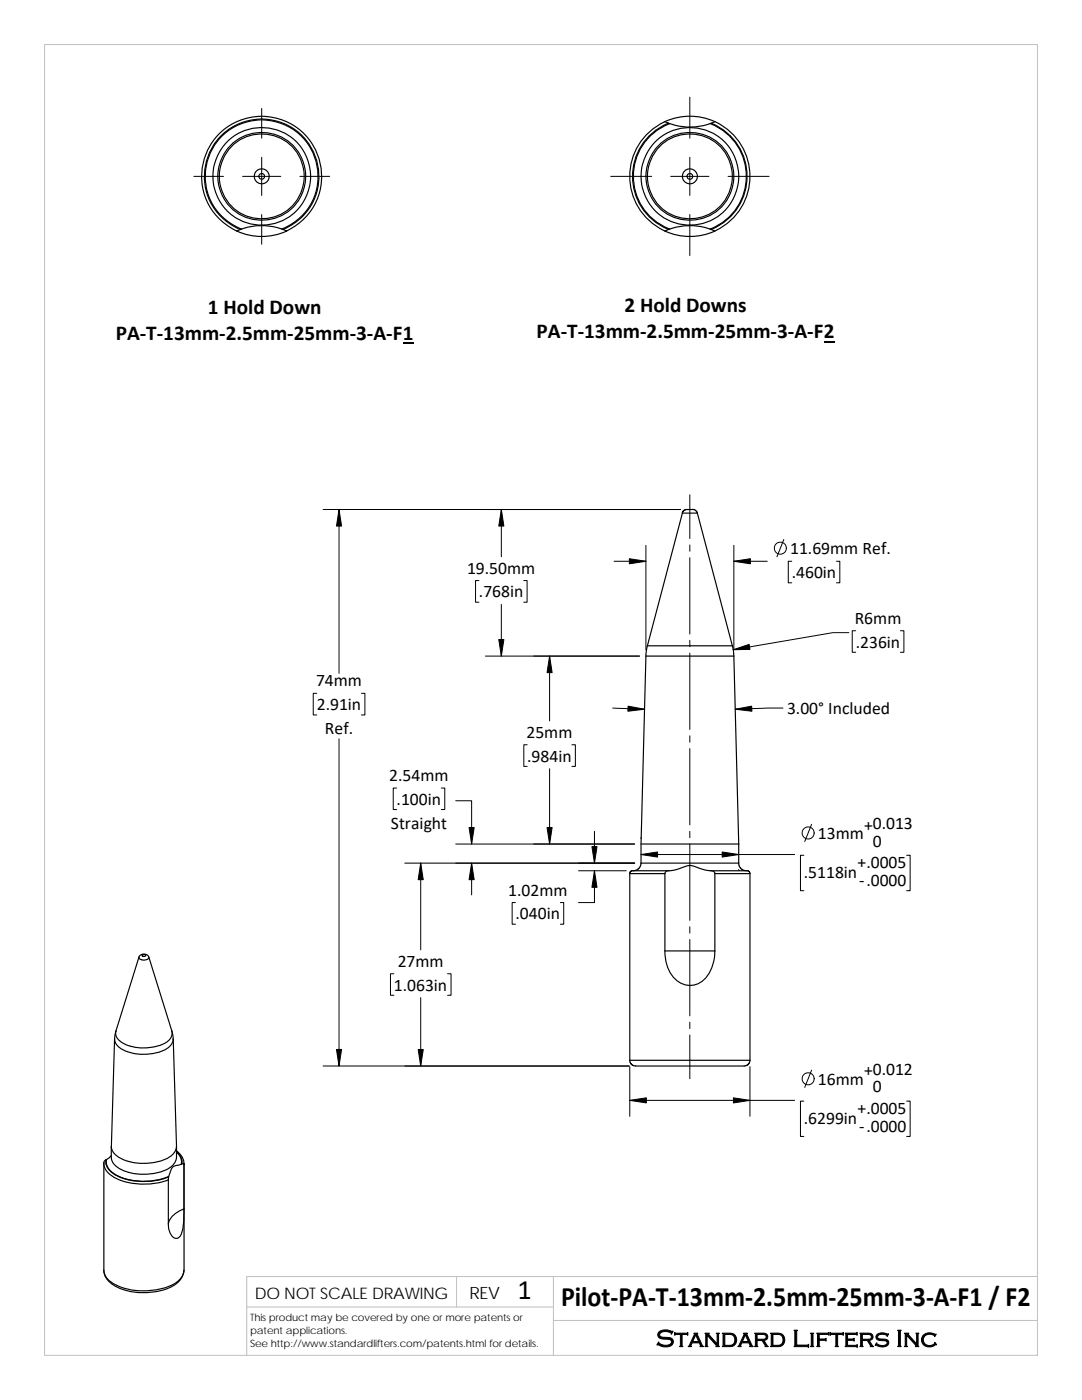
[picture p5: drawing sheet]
<svg xmlns="http://www.w3.org/2000/svg" width="216mm" height="279mm" viewBox="0 0 216 279" stroke-linecap="round" stroke-linejoin="round" font-family="sans-serif">
<path d="M8.9 8.9h198.1v261.6h-198.1zM91.1 254.8v6M110.4 254.8v15.7M207 254.8h-157.8v15.7M49.2 260.8h61.2M110.4 263.5h96.6" fill="none" stroke="#c0c0c0" stroke-width=".2"/>
<g fill="none" stroke="#000" stroke-width=".23">
<path d="M132.7 24.3a12 12 0 0 0-7 10.9 12 12 0 0 0 7 10.9M132.7 24.3a12 12 0 0 1 9.9 0M132.7 24.3l.7 .3M133.4 24.6a11.4 11.4 0 0 0-7.2 10.6 11.4 11.4 0 0 0 7.2 10.6M133.4 24.6l.2 .1M133.6 24.7a11.3 11.3 0 0 0-7.2 10.5 11.3 11.3 0 0 0 7.2 10.5M133.6 24.7a11.8 11.8 0 0 0 8.1 0M141.7 24.7a11.3 11.3 0 0 1 7.2 10.5 11.3 11.3 0 0 1-7.2 10.5M141.9 24.6a11.4 11.4 0 0 1 7.2 10.6 11.4 11.4 0 0 1-7.2 10.6M141.9 24.6l-.2 .1M142.6 24.3a12 12 0 0 1 7 10.9 12 12 0 0 1-7 10.9M142.6 24.3l-.7 .3"/>
<path d="M47.9 45.8a11.4 11.4 0 0 1-4.8-17.5 11.4 11.4 0 0 1 18.2 0 11.4 11.4 0 0 1-4.8 17.5M48 45.8l-.8 .3M48.2 45.7a11.8 11.8 0 0 1 8.3 .1M48.2 45.7l-.2 .1M56.2 45.7a11.3 11.3 0 0 0 5-17.3 11.3 11.3 0 0 0-18 0 11.3 11.3 0 0 0 5 17.3M56.5 45.8l.7 .3a11.9 11.9 0 0 1-10 0M57.2 46.1a12 12 0 0 0 4.4-18.3 12 12 0 0 0-18.8 0 12 12 0 0 0 4.4 18.3M132.7 46.1a11.9 11.9 0 0 0 9.9 0M133.4 45.8l-.7 .3M133.6 45.7a12 12 0 0 1 8.1 0M133.6 45.7l-.2 .1M141.7 45.7l.2 .1"/>
<path d="M141.9 45.8l.7 .3M136.1 102.4l.2-.4 .5-.3h1.5l.6 .2 .2 .5M139.1 102.4h-2.9l-7 26.5M139.1 102.4l7 26.5M128.9 130.9l-1 41.4M128.9 130.9h17.5M129.2 128.9l-.3 2M129.2 128.9h16.9M146.1 128.9l.3 2M146.4 130.9l1 37.5M125.7 174.3h7M125.7 174.3v37.3"/>
<path d="M127.9 172.3l-.1 .4-.3 .6-.5 .4-.6 .1M127.9 172.3h19.5M127.9 168.4h19.5M132.7 174.3a.76 .76 0 0 1 .9-.5l1.2-.2 1.5-.5a2.75 2.75 0 0 1 2.4-.1 6.2 6.2 0 0 0 3.2 .8l.6 .1 .1 .4M132.7 174.3v15.5M133.4 173.8h-7.3l-.3 .1-.1 .4M141.9 173.8h7.3l.3 .1 .1 .4M142.6 174.3h7M142.6 174.3v15.5M147.4 168.4v3.9M147.4 172.3l.1 .5 .4 .6 .5 .3 .5 .1M149.6 174.3v37.3"/>
<path d="M27.7 191l-4.6 14.8M27.7 191a1.1 1.1 0 0 1 1-.6 1.1 1.1 0 0 1 1 .6M27.7 191a1.08 1.08 0 0 0 1 .6 1.08 1.08 0 0 0 1-.6M28.3 190.7a.52 .52 0 0 1 .8-.1 .4 .4 0 0 1-.4 .3 .4 .4 0 0 1-.4-.2zM29.7 191l4.6 14.8M132.7 189.8h9.9M132.7 189.8a6.8 6.8 0 0 0 3.6 6.6 4.3 4.3 0 0 0 5.5-2.7l.4-1.2 .4-1.5v-1.2M22.9 207.3a3.2 3.2 0 0 0 2.6 2.6 9.8 9.8 0 0 0 8.2-.9l.6-.7 .3-1 .6 21.5a3.1 3.1 0 0 1-2.3 2.6 10.2 10.2 0 0 1-9.9-1 2.07 2.07 0 0 1-.8-1.6zM23.1 205.8l-.2 1.5M34.3 205.8l.2 1.5M34.3 205.8a2.21 2.21 0 0 1-1.6 2.5 9.1 9.1 0 0 1-8.6-.4 1.98 1.98 0 0 1-1-2.1M125.7 211.6v.4l.3 .4 .8 .3h21.7l.9-.3 .2-.8"/>
<path d="M125.7 211.6h23.9M20.7 232.2v21.3M20.7 232.2a3.1 3.1 0 0 0 1.8 2.6 13.6 13.6 0 0 0 11.1 .7M20.7 231.9v.3M21.1 231.5l-.4 .5M21.1 231.5a2.78 2.78 0 0 0 1.6 2.8 12.8 12.8 0 0 0 11 .5M21.3 231.4l-.2 .1M22.2 230.6l-.9 .8a2.69 2.69 0 0 0 1.5 2.9 12.7 12.7 0 0 0 10.9 .5v-.2a2.44 2.44 0 0 1 1.3-2l1.2-.3M33.6 235.5v8.8M33.6 234.9v.6M35.2 228.8a4.1 4.1 0 0 1-.8 3.8 10.2 10.2 0 0 1-8.2 1.5 5.6 5.6 0 0 1-3.8-2.3l-.2-.8v-2.2M35.2 229.7a3.2 3.2 0 0 1 1.5 2.5"/>
<path d="M35.2 229.9l.5 .5a2.29 2.29 0 0 1 .5 1.9M35.2 229.8l.5 .6a2.32 2.32 0 0 1 .6 1.9M36.7 232.2v21.3M36.7 232.2v.2l-.2-.2-.3 .1M20.7 253.5a4.3 4.3 0 0 0 3.2 3.6 13.1 13.1 0 0 0 11.3-.9 3.6 3.6 0 0 0 1.5-2.7M20.7 253.5a4 4 0 0 0 3.1 3.3 13.7 13.7 0 0 0 11.4-.9 3.3 3.3 0 0 0 1.5-2.4M34.6 242.5l2.1-1.2a12.7 12.7 0 0 1-.7 5.4 .99 .99 0 0 1-1 .5 .99 .99 0 0 1-.8-.7 2.89 2.89 0 0 1 .4-4z"/>
<circle cx="52.2" cy="35.2" r=".58"/>
<circle cx="52.2" cy="35.2" r="8.8"/>
<circle cx="52.2" cy="35.2" r="1.49"/>
<circle cx="52.2" cy="35.2" r="8.5"/>
<circle cx="52.2" cy="35.2" r="9.8"/>
<circle cx="137.7" cy="35.2" r=".58"/>
<circle cx="137.7" cy="35.2" r="8.8"/>
<circle cx="137.7" cy="35.2" r="1.49"/>
<circle cx="137.7" cy="35.2" r="8.5"/>
<circle cx="137.7" cy="35.2" r="9.8"/>
</g>
<g fill="none" stroke="#000" stroke-width=".2">
<path d="M137.6 19.4v8.2M38.7 35.2h5.9M48.4 35.2h7.6M52.2 21.6v6M52.2 31.4v7.6M59.8 35.2h6M121.9 35.2h8.1M133.8 35.2h7.7M137.6 31.4v7.6M145.3 35.2h8.2M52.2 42.8v5.9M137.6 42.8v8.2"/>
<path d="M137.6 98.7v8.8M64.5 101.7h71.3M67.6 101.7v32.7M95.6 115.9h-.7v4.3h.7M100 101.7v9.4M104.5 115.9h.7v4.3h-.7M122.5 112h6.4M128.9 108.8v20.9M137.6 108.8v1.2M137.6 111.3v15.2M146.4 108.8v20.9M146.4 112h6.7"/>
<path d="M156.4 107.7l-1.4 3.4M158 112h-.7v4.3h.7M166.9 112h.7v4.3h-.7M63.2 138.4h-.7v4.3h.7M72.1 138.4h.7v4.3h-.7M96.9 130.9h30.7M100 120.6v10.3M109.7 130.9v13M137.6 127.8v1.3M137.6 130.3v15.3M169.4 126.3h-3.2l-19.9 3.4M170.8 125.9h-.7v4.3h.7"/>
<path d="M179.7 125.9h.7v4.3h-.7M67.6 147.4v65.3M79.1 157.3h-.6v4.3h.6M88.1 157.3h.7v4.3h-.7M90.9 159.8h3.2v8.6M105.2 148.6h-.7v4.4h.7M109.7 153.4v15M114.1 148.6h.7v4.4h-.7M122.3 141.3l6.3 .2M137.6 146.9v1.2M137.6 149.4v15.2M156.2 141.3l-9.5 .2"/>
<path d="M80.8 172.3h45.8M83.9 172.3v17.3M90.9 168.4h35.7M94.1 172.3v6.3M115.4 173.8h9.6M118.6 173.8v6.3h-3.2M118.6 165.9v6.4M127.9 170.5h30.7M127.9 167.2v.2M137.6 165.9v1.3M137.6 168.4v15.3M147.4 173.5v.2"/>
<path d="M160.4 170.7h-.7v7.1h.7M161.9 164.5l-1.3 3.5M180.9 170.7h.7v7.1h-.7M78.6 194.3h-.7v4.3h.7M83.9 199.1v13.6M89.3 194.3h.7v4.3h-.7M102.9 180.1h-.7v4.3h.7M111.8 180.1h.7v4.3h-.7M137.6 185v1.2M137.6 187.5v15.2M64.5 212.7h61M125.7 212.9v9.9"/>
<path d="M125.7 219.6h32.9M137.6 204v1.3M137.6 206.5v8.8M149.6 212.9v9.9M160.4 219.8h-.7v7h.7M161.9 213.6l-1.3 3.4M180.9 219.8h.7v7h-.7"/>
<circle cx="155.7" cy="109.4" r="1.21"/>
<circle cx="161.3" cy="166.2" r="1.2"/>
<circle cx="161.3" cy="215.3" r="1.2"/>
</g>
<g fill="#000" stroke="#000" stroke-width=".2">
<path d="M67.6 101.7l.6 3.3h-1.1z" fill-rule="evenodd"/>
<path d="M100 101.7l.5 3.3h-1z" fill-rule="evenodd"/>
<path d="M125.6 111.5l3.3 .5-3.3 .5z" fill-rule="evenodd"/>
<path d="M146.4 112l3.3-.5v1z" fill-rule="evenodd"/>
<path d="M99.5 127.6h1l-.5 3.3z" fill-rule="evenodd"/>
<path d="M109.7 130.9l.5 3.3h-1z" fill-rule="evenodd"/>
<path d="M146.3 129.7l3.2-1.1 .1 1z" fill-rule="evenodd"/>
<path d="M125.3 140.9l3.3 .6-3.3 .4z" fill-rule="evenodd"/>
<path d="M146.7 141.5l3.3-.6v1z" fill-rule="evenodd"/>
<path d="M83.9 172.3l.6 3.3h-1.1z" fill-rule="evenodd"/>
<path d="M93.6 165.1h1l-.5 3.3z" fill-rule="evenodd"/>
<path d="M94.1 172.3l.5 3.3h-1z" fill-rule="evenodd"/>
<path d="M109.2 165.1h1l-.5 3.3z" fill-rule="evenodd"/>
<path d="M118.1 169h1l-.5 3.3z" fill-rule="evenodd"/>
<path d="M118.6 173.8l.5 3.3h-1z" fill-rule="evenodd"/>
<path d="M127.9 170.5l3.3-.5v1z" fill-rule="evenodd"/>
<path d="M144.1 170l3.3 .5-3.3 .5z" fill-rule="evenodd"/>
<path d="M67.1 209.4h1.1l-.6 3.3z" fill-rule="evenodd"/>
<path d="M83.4 209.4h1.1l-.6 3.3z" fill-rule="evenodd"/>
<path d="M125.7 219.6l3.3-.5v1z" fill-rule="evenodd"/>
<path d="M146.3 219.1l3.3 .5-3.3 .5z" fill-rule="evenodd"/>
</g>
<path d="M80.4 68.4h2.1M164.4 68.2h2.1" fill="none" stroke="#000" stroke-width=".28"/>
<g font-size="5.6">
<text x="103.3" y="259.2">1</text>
<text x="112" y="260.7">Pilot‐PA‐T‐13mm‐2.5mm‐25mm‐3‐A‐F1 / F2</text>
</g>
<text font-size="4.9" x="130.9" y="268.8">Standard Lifters Inc</text>
<g font-size="4.2">
<text x="41.5" y="62.6">1 Hold Down</text>
<text x="124.6" y="62.3">2 Hold Downs</text>
<text x="23.1" y="67.8">PA‐T‐13mm‐2.5mm‐25mm‐3‐A‐F1</text>
<text x="107.1" y="67.5">PA‐T‐13mm‐2.5mm‐25mm‐3‐A‐F2</text>
</g>
<g font-size="3.5">
<text x="157.6" y="110.6">11.69mm Ref.</text>
<text x="93.2" y="114.5">19.50mm</text>
<text x="95.6" y="119.2">.768in</text>
<text x="158" y="115.4">.460in</text>
<text x="170.5" y="124.5">R6mm</text>
<text x="170.8" y="129.2">.236in</text>
<text x="63.1" y="136.9">74mm</text>
<text x="63.2" y="141.7">2.91in</text>
<text x="157" y="142.5">3.00° Included</text>
<text x="64.8" y="146.5">Ref.</text>
<text x="105" y="147.2">25mm</text>
<text x="77.7" y="155.9">2.54mm</text>
<text x="105.2" y="152">.984in</text>
<text x="79.1" y="160.6">.100in</text>
<text x="78" y="165.4">Straight</text>
<text x="163.2" y="167.4">13mm</text>
<text x="172.4" y="165.8">+0.013</text>
<text x="171.1" y="173.3">+.0005</text>
<text x="174.2" y="169">0</text>
<text x="101.4" y="178.7">1.02mm</text>
<text x="160.4" y="175.3">.5118in</text>
<text x="171.5" y="176.8">‐.0000</text>
<text x="102.9" y="183.5">.040in</text>
<text x="78.6" y="197.7">1.063in</text>
<text x="79.4" y="192.9">27mm</text>
<text x="172.4" y="214.8">+0.012</text>
<text x="163.2" y="216.5">16mm</text>
<text x="174.2" y="218">0</text>
<text x="160.4" y="224.3">.6299in</text>
<text x="171.1" y="222.3">+.0005</text>
<text x="171.5" y="225.8">‐.0000</text>
</g>
<text font-size="3.4" x="93.7" y="259.2">REV</text>
<text font-size="3.2" x="50.8" y="259.3">DO NOT SCALE DRAWING</text>
<g font-size="2">
<text x="49.9" y="263.7">This product may be covered by one or more patents or</text>
<text x="49.9" y="266.2">patent applications.</text>
<text x="49.9" y="268.8">See http://www.standardlifters.com/patents.html for details.</text>
</g>
</svg>
